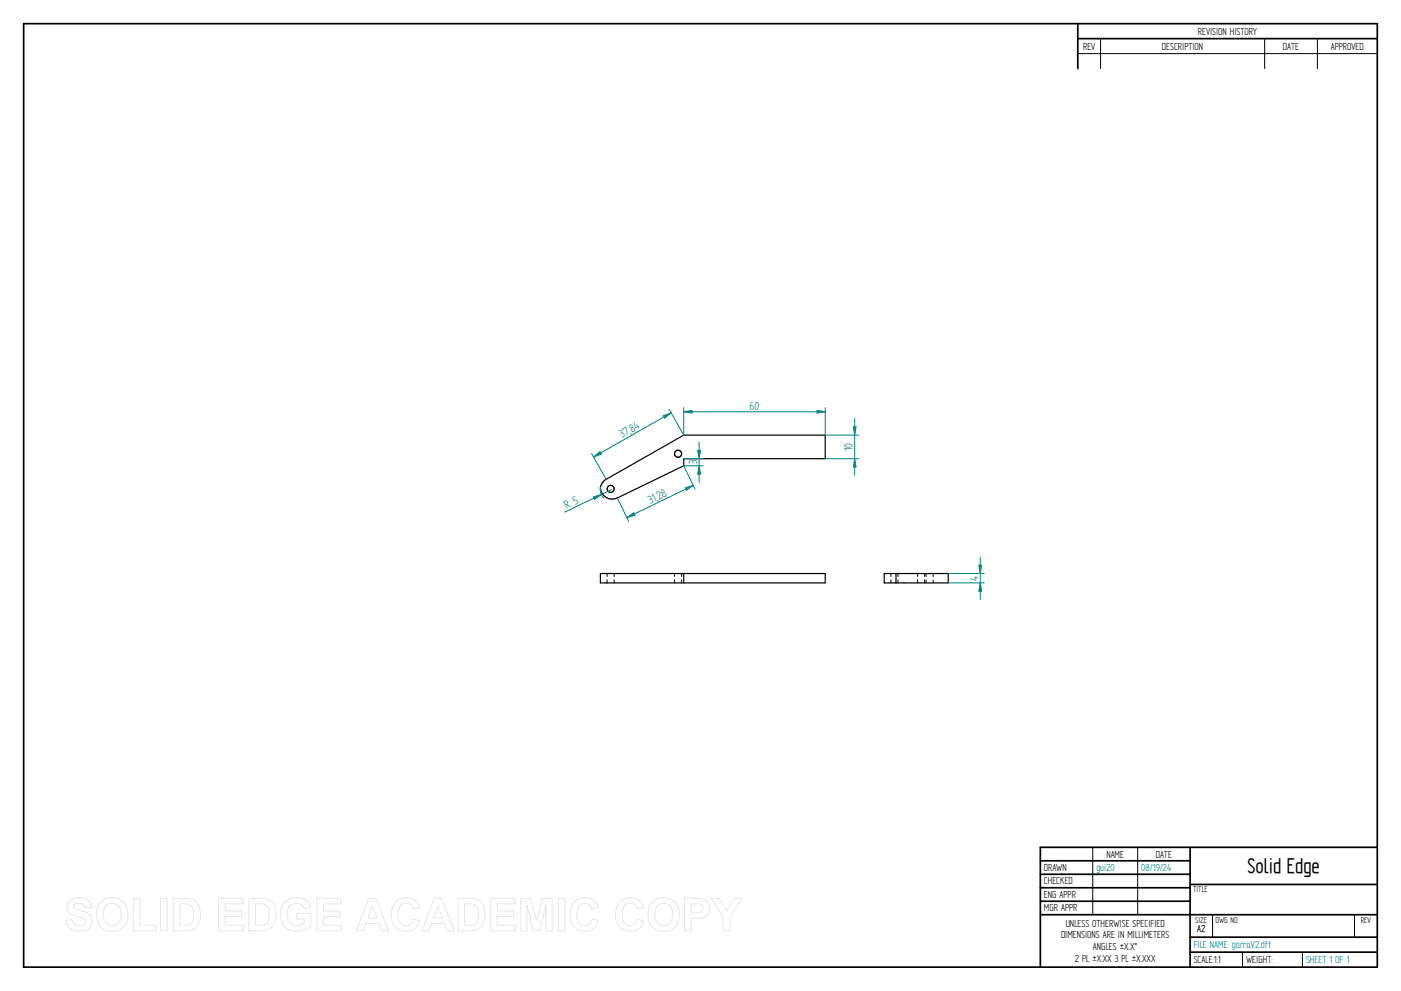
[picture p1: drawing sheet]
<svg xmlns="http://www.w3.org/2000/svg" width="594mm" height="420mm" viewBox="0 0 594 420" stroke-linecap="round" stroke-linejoin="round" font-family="sans-serif">
<g fill="none" stroke="#000" stroke-width=".72">
<path d="M10 10h574v400h-574zM457 10v19.1M457 16.4h127M504.6 359.2v50.8M584 359.2h-142.9v50.8M441.1 365h63.5M441.1 370.7h63.5M441.1 376.4h63.5M504.6 375h79.4M441.1 382.1h63.5M441.1 387.8h142.9M504.6 397.3h79.4"/>
<path d="M504.6 403.7h79.4"/>
</g>
<g fill="none" stroke="#000" stroke-width=".42">
<path d="M466.7 16.4v12.7M536.3 16.4v12.7M558.6 16.4v12.7M457 22.7h127M257.4 243.2v1.2M257.4 245.8v1.3M260.4 243.2v1.3M260.4 245.9v1.2M286 243.2v1.2M286 245.8v1.3M289 243.2v1.3M289 245.9v1.2"/>
<path d="M377.8 243.2v1.2M377.8 245.8v1.3M380.8 243.2v1.3M380.8 245.9v1.2M389.1 243.2v1.2M389.1 245.8v1.3M392.1 243.2v1.2M392.1 245.8v1.3M392.7 243.2v1.2M392.7 245.8v1.3M395.7 243.2v1.3M395.7 245.9v1.2"/>
<path d="M463.4 359.2v28.6M482.4 359.2v28.6M514.2 387.9v9.4M574.4 387.9v9.4M526.9 403.7v6.3M552.3 403.7v6.3"/>
</g>
<g fill="none" stroke="#000" stroke-width=".51">
<path d="M256.3 203.7l33.6-19.2h60v10h-60v3l-28.1 13.6a4.9 4.9 0 0 1-5.2-.5 4.9 4.9 0 0 1-1.8-4.8zM254.6 243.2h95.3v3.9h-95.3zM289.9 243.2v3.9M374.9 243.2h27.2v3.9h-27.2zM379.9 243.2v3.9"/>
<circle cx="287.5" cy="192.4" r="1.51"/>
<circle cx="258.9" cy="207.3" r="1.5"/>
</g>
<path d="M415.1 239.6h1.2l-.6 3.6zM402.1 243.2h15.3M402.1 247.1h15.3" fill="none" stroke="#008080" stroke-width=".42"/>
<path d="M415.1 239.6h1.2l-.6 3.6z" fill="#008080"/>
<path d="M415.7 247.1l.6 3.6h-1.2z" fill="none" stroke="#008080" stroke-width=".42"/>
<path d="M415.7 247.1l.6 3.6h-1.2z" fill="#008080"/>
<path d="M289.9 172.8v11.7M289.9 174.6l3.5-.6v1.1zM349.9 172.8v11.7M415.7 236.2v18" fill="none" stroke="#008080" stroke-width=".42"/>
<path d="M289.9 174.6l3.5-.6v1.1z" fill="#008080"/>
<path d="M346.4 174l3.5 .6-3.5 .5z" fill="none" stroke="#008080" stroke-width=".42"/>
<path d="M346.4 174l3.5 .6-3.5 .5z" fill="#008080"/>
<path d="M289.9 174.6h60M349.9 184.5h14.3M349.9 194.5h14.3M361.9 181h1.1l-.6 3.5z" fill="none" stroke="#008080" stroke-width=".42"/>
<path d="M361.9 181h1.1l-.6 3.5z" fill="#008080"/>
<path d="M362.4 194.5l.6 3.5h-1.1z" fill="none" stroke="#008080" stroke-width=".42"/>
<path d="M362.4 194.5l.6 3.5h-1.1z" fill="#008080"/>
<path d="M283.7 173.5l6.2 11M362.4 177.5v24M250.8 192.2l6.2 11M251.7 193.8l2.7-2.3 .6 1z" fill="none" stroke="#008080" stroke-width=".42"/>
<path d="M251.7 193.8l2.7-2.3 .6 1z" fill="#008080"/>
<path d="M281.3 176.3l3.3-1.3-2.8 2.3z" fill="none" stroke="#008080" stroke-width=".42"/>
<path d="M281.3 176.3l3.3-1.3-2.8 2.3z" fill="#008080"/>
<path d="M284.6 175l-32.9 18.8M289.9 197.5l4.8 9.9M261.8 211.1l4.8 9.9M290.6 206.8l3.4-1-2.9 2.1z" fill="none" stroke="#008080" stroke-width=".42"/>
<path d="M290.6 206.8l3.4-1-2.9 2.1z" fill="#008080"/>
<path d="M265.8 219.5l2.9-2.1 .5 1z" fill="none" stroke="#008080" stroke-width=".42"/>
<path d="M265.8 219.5l2.9-2.1 .5 1z" fill="#008080"/>
<path d="M251.6 210.7l3.4-1-2.9 2zM254.6 206.6a5.1 5.1 0 0 0 1.4 4.5M259.5 207.5l-20.1 9.6M294 205.8l-28.2 13.7" fill="none" stroke="#008080" stroke-width=".42"/>
<path d="M251.6 210.7l3.4-1-2.9 2z" fill="#008080"/>
<path d="M289.9 194.5h8.3M289.9 197.5h8.3M295.9 191h1.1l-.5 3.5z" fill="none" stroke="#008080" stroke-width=".42"/>
<path d="M295.9 191h1.1l-.5 3.5z" fill="#008080"/>
<path d="M296.5 197.5l.5 3.5h-1.1z" fill="none" stroke="#008080" stroke-width=".42"/>
<path d="M296.5 197.5l.5 3.5h-1.1z" fill="#008080"/>
<path d="M296.5 187.5v17" fill="none" stroke="#008080" stroke-width=".42"/>
<g fill="none" stroke="#e6e6e6" stroke-width=".42">
<path d="M29.6 381.8a6.5 6.5 0 0 1 8.5 .8l.6 2.2-2.8 .1a2.7 2.7 0 0 0-2.1-2 2.7 2.7 0 0 0-2.7 1.1 1.87 1.87 0 0 0 2.2 1.8l1.4 .4a4.4 4.4 0 0 1 4 6.2 6.4 6.4 0 0 1-9.1 1.3l-1.2-1.8-.5-1.7 2.7-.3a2.94 2.94 0 0 0 2.6 2.6 2.94 2.94 0 0 0 3.1-1.9 2.67 2.67 0 0 0-2.9-1.8 4.9 4.9 0 0 1-5-4.3l.4-1.6zM43.1 382.1a6.9 6.9 0 0 1 8.2-.5 6.9 6.9 0 0 1 2.8 7.7 6.7 6.7 0 0 1-8 5.5 6.7 6.7 0 0 1-5.1-8.3 6.4 6.4 0 0 1 2.1-4.4zM44.8 384.2a3.9 3.9 0 0 1 4.6-.8 3.9 3.9 0 0 1 2 4.3 3.8 3.8 0 0 1-1.9 4.3 3.8 3.8 0 0 1-4.6-.7 6.6 6.6 0 0 1-.1-7.1zM56.5 381h2.8v11.3h6.9v2.3h-9.7zM68.1 380.9h2.8v13.7h-2.8zM73.5 380.9h5a5.9 5.9 0 0 1 6.5 7 5.9 5.9 0 0 1-6.3 6.7h-5.2zM76.3 383.2h1.8a3.4 3.4 0 0 1 4 3.9v1.2a3.2 3.2 0 0 1-3.8 4h-2zM92.7 380.9h10.2v2.3h-7.4v3h6.9v2.4h-6.9v3.7h7.7v2.3h-10.5zM105.5 380.9h5.1a5.9 5.9 0 0 1 6.4 7 5.9 5.9 0 0 1-6.3 6.7h-5.2zM108.3 383.2h1.9a3.4 3.4 0 0 1 4 3.9v1.2a3.2 3.2 0 0 1-3.8 4h-2.1zM120.9 382.4a7.3 7.3 0 0 1 9.7 .1l1 2.2-2.7 .5a3.7 3.7 0 0 0-4.6-2 3.7 3.7 0 0 0-2.5 4.4 4.2 4.2 0 0 0 2.2 4.5 4.2 4.2 0 0 0 5-.8v-1.7h-3.2v-2.3h6v5.4a8.1 8.1 0 0 1-11.8-.8 8.3 8.3 0 0 1 .9-9.5zM134.4 380.9h10.2v2.3h-7.4v3h6.9v2.4h-6.9v3.7h7.6v2.3h-10.4z"/>
<path d="M156.4 380.9h3l5.5 13.7h-3l-1.2-3.1h-5.5l-1.1 3.1h-3zM157.9 384.1l1.9 5.1h-3.7zM167.7 382.5a6 6 0 0 1 10.2 2.1l-2.8 .7a3.2 3.2 0 0 0-3.9-2.2 3.2 3.2 0 0 0-2.4 3.8 4.6 4.6 0 0 0 2.5 5.5 3.2 3.2 0 0 0 4-2.8l2.6 .8a6.1 6.1 0 0 1-7.2 4.3 6.1 6.1 0 0 1-4.8-6.8 7.7 7.7 0 0 1 1.8-5.4zM184.1 380.9h3.1l5.5 13.7h-3l-1.2-3.1h-5.5l-1.1 3.1h-3zM185.7 384.1l1.9 5.1h-3.8zM194.2 380.9h5a5.9 5.9 0 0 1 6.5 7 5.9 5.9 0 0 1-6.3 6.7h-5.2zM197 383.2h1.8a3.4 3.4 0 0 1 4 3.9v1.2a3.2 3.2 0 0 1-3.8 4h-2zM208.1 380.9h10.2v2.3h-7.4v3h6.9v2.4h-6.9v3.7h7.6v2.3h-10.4zM220.8 380.9h4.2l2.5 9.3 2.4-9.3h4.2v13.7h-2.5l-.1-10.8-2.7 10.8h-2.7l-2.7-10.8v10.8h-2.6zM236.8 380.9h2.8v13.7h-2.8zM243.5 382.5a6 6 0 0 1 10.2 2.1l-2.8 .7a3.2 3.2 0 0 0-3.8-2.2 3.2 3.2 0 0 0-2.4 3.8 4.6 4.6 0 0 0 2.4 5.5 3.2 3.2 0 0 0 4-2.8l2.6 .8a6.1 6.1 0 0 1-7.2 4.3 6.1 6.1 0 0 1-4.7-6.8 7.7 7.7 0 0 1 1.7-5.4zM262.7 382.5a6 6 0 0 1 10.2 2.1l-2.7 .7a3.2 3.2 0 0 0-3.9-2.2 3.2 3.2 0 0 0-2.4 3.8 4.6 4.6 0 0 0 2.4 5.5 3.2 3.2 0 0 0 4-2.8l2.7 .8a6.1 6.1 0 0 1-7.2 4.3 6.1 6.1 0 0 1-4.8-6.8 7.7 7.7 0 0 1 1.7-5.4z"/>
<path d="M277 382.1a6.9 6.9 0 0 1 8.2-.5 6.9 6.9 0 0 1 2.8 7.7 6.7 6.7 0 0 1-8.1 5.5 6.7 6.7 0 0 1-5.1-8.3 6.4 6.4 0 0 1 2.2-4.4zM278.7 384.2a3.9 3.9 0 0 1 4.6-.8 3.9 3.9 0 0 1 1.9 4.3 3.8 3.8 0 0 1-1.8 4.3 3.8 3.8 0 0 1-4.7-.7 6.6 6.6 0 0 1 0-7.1zM290.3 380.9h5.2a4.4 4.4 0 0 1 5.4 4.3 4.4 4.4 0 0 1-5.4 4.2h-2.4v5.2h-2.8zM293.1 383.2h1.8a2.1 2.1 0 0 1 2.6 .6 2.1 2.1 0 0 1 0 2.6 3.4 3.4 0 0 1-2.9 .7h-1.5zM301.6 380.9h3.3l3.2 5.4 3.2-5.4h3.2l-5 7.9v5.8h-2.8v-5.8z"/>
</g>
<text font-size="10.1" x="529" y="370.2">Solid Edge</text>
<g font-size="5.6" fill="#008080">
<text x="317.8" y="173.7">60</text>
<text x="263.8" y="185.9" transform="rotate(-30 263.8 185.9)">37,</text>
<text x="267.9" y="183.6" transform="rotate(-30 267.9 183.6)">84</text>
<text x="361.6" y="191.2" transform="rotate(-90 361.6 191.2)">10</text>
<text x="295.6" y="196.9" transform="rotate(-90 295.6 196.9)">3</text>
<text x="240.2" y="215.8" transform="rotate(-26 240.2 215.8)">R 5</text>
<text x="275.8" y="213.7" transform="rotate(-26 275.8 213.7)">31,</text>
<text x="279.3" y="212" transform="rotate(-26 279.3 212)">28</text>
<text x="414.8" y="246.2" transform="rotate(-90 414.8 246.2)">4</text>
</g>
<g font-size="4.9">
<text x="507.9" y="14.7">REVISION HISTORY</text>
<text x="459.3" y="21">REV</text>
<text x="492.7" y="21">DESCRIPTION</text>
<text x="544" y="21">DATE</text>
<text x="564.3" y="21">APPROVED</text>
<text x="469.1" y="363.6">NAME</text>
<text x="490.1" y="363.6">DATE</text>
<text x="442.7" y="369.3">DRAWN</text>
<text x="442.7" y="375">CHECKED</text>
<text x="442.7" y="380.7">ENG APPR</text>
<text x="442.7" y="386.4">MGR APPR</text>
<text x="451.9" y="392.9">UNLESS OTHERWISE SPECIFIED</text>
<text x="449.9" y="397.9">DIMENSIONS ARE IN MILLIMETERS</text>
<text x="455.7" y="407.8">2 PL ±X.XX 3 PL ±X.XXX</text>
<text x="463.5" y="402.9">ANGLES ±X.X°</text>
<text x="506.2" y="408.3">SCALE:1:1</text>
<text x="528.4" y="408.3">WEIGHT:</text>
</g>
<g font-size="4.9" fill="#008080">
<text x="464.9" y="369.3">gui20</text>
<text x="483.9" y="369.3">08/19/24</text>
<text x="506.2" y="402">FILE NAME: garraV2.dft</text>
<text x="553.8" y="408.4">SHEET 1 OF 1</text>
</g>
<text font-size="4.8" x="507.7" y="395.3">A2</text>
<g font-size="4.1">
<text x="505.9" y="378.3">TITLE</text>
<text x="506.9" y="391.1">SIZE</text>
<text x="515.4" y="391.1">DWG NO</text>
<text x="577" y="391.1">REV</text>
</g>
</svg>
